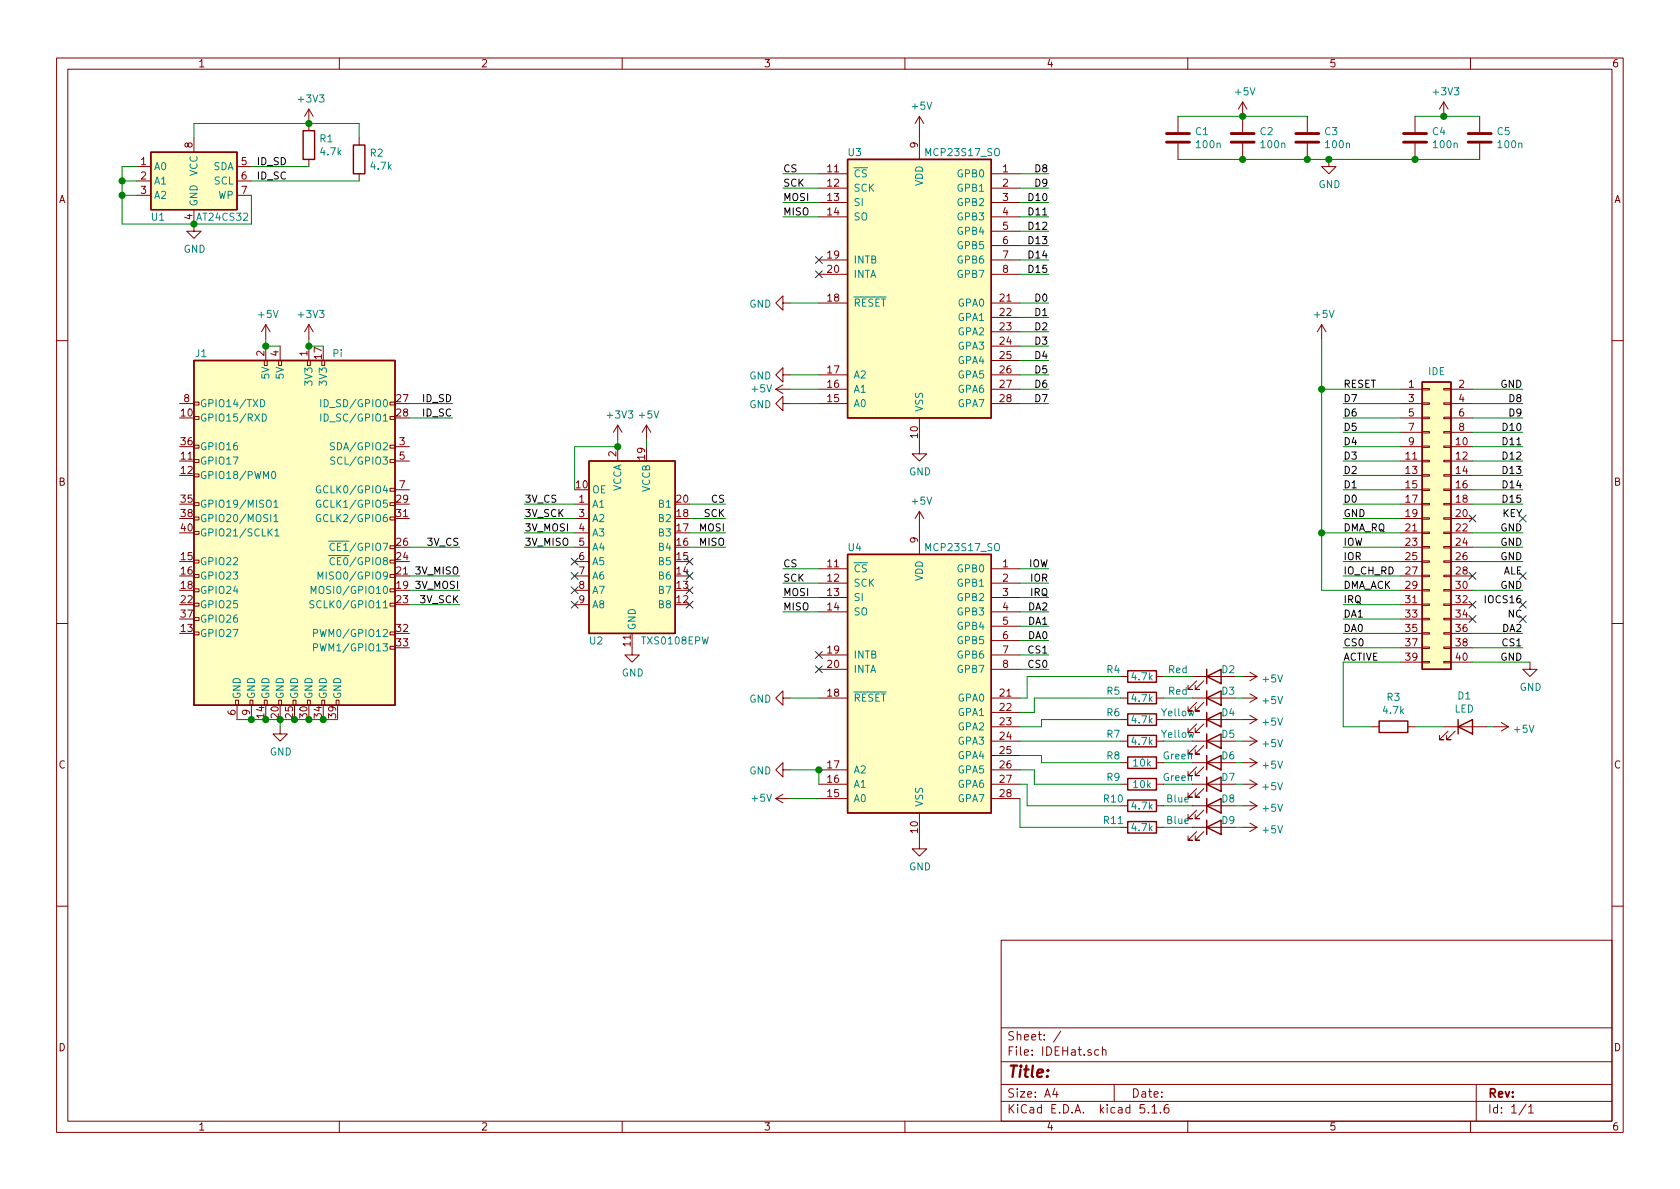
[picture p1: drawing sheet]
EESchema Schematic File Version 4
EELAYER 30 0
EELAYER END
$Descr A4 11693 8268
encoding utf-8
Sheet 1 1
Title ""
Date ""
Rev ""
Comp ""
Comment1 ""
Comment2 ""
Comment3 ""
Comment4 ""
$EndDescr
$Comp
L Interface_Expansion:MCP23S17_SO U3
U 1 1
P 6400 2000
F 0 "U3" H 5950 2950 50  0000 C CNN
F 1 "MCP23S17_SO" H 6700 2950 50  0000 C CNN
F 2 "Package_SO:SOIC-28W_7.5x17.9mm_P1.27mm" H 6600 1000 50  0001 L CNN
F 3 "http://ww1.microchip.com/downloads/en/DeviceDoc/20001952C.pdf" H 6600 900 50  0001 L CNN
F 4 "C145413" H 6400 2000 50  0001 C CNN "LCSC"
	1    6400 2000
	1    0    0    -1  
$EndComp
$Comp
L Interface_Expansion:MCP23S17_SO U4
U 1 1
P 6400 4750
F 0 "U4" H 5950 5700 50  0000 C CNN
F 1 "MCP23S17_SO" H 6700 5700 50  0000 C CNN
F 2 "Package_SO:SOIC-28W_7.5x17.9mm_P1.27mm" H 6600 3750 50  0001 L CNN
F 3 "http://ww1.microchip.com/downloads/en/DeviceDoc/20001952C.pdf" H 6600 3650 50  0001 L CNN
F 4 "C145413" H 6400 4750 50  0001 C CNN "LCSC"
	1    6400 4750
	1    0    0    -1  
$EndComp
$Comp
L Connector:Raspberry_Pi_2_3 J1
U 1 1
P 2050 3700
F 0 "J1" H 1400 4950 50  0000 C CNN
F 1 "Pi" H 2350 4950 50  0000 C CNN
F 2 "Connector_PinSocket_2.54mm:PinSocket_2x20_P2.54mm_Vertical" H 2050 3700 50  0001 C CNN
F 3 "https://www.raspberrypi.org/documentation/hardware/raspberrypi/schematics/rpi_SCH_3bplus_1p0_reduced.pdf" H 2050 3700 50  0001 C CNN
	1    2050 3700
	1    0    0    -1  
$EndComp
$Comp
L Connector_Generic:Conn_02x20_Odd_Even J2
U 1 1
P 9950 3600
F 0 "J2" H 10000 4717 50  0001 C CNN
F 1 "IDE" H 10000 4625 50  0000 C CNN
F 2 "Connector_IDC:IDC-Header_2x20_P2.54mm_Vertical" H 9950 3600 50  0001 C CNN
F 3 "~" H 9950 3600 50  0001 C CNN
	1    9950 3600
	1    0    0    -1  
$EndComp
$Comp
L Logic_LevelTranslator:TXS0108EPW U2
U 1 1
P 4400 3800
F 0 "U2" H 4150 3150 50  0000 C CNN
F 1 "TXS0108EPW" H 4700 3150 50  0000 C CNN
F 2 "Package_SO:TSSOP-20_4.4x6.5mm_P0.65mm" H 4400 3050 50  0001 C CNN
F 3 "www.ti.com/lit/ds/symlink/txs0108e.pdf" H 4400 3700 50  0001 C CNN
F 4 "C17206" H 4400 3800 50  0001 C CNN "LCSC"
	1    4400 3800
	1    0    0    -1  
$EndComp
$Comp
L power:+5V #PWR0101
U 1 1
P 1850 2350
F 0 "#PWR0101" H 1850 2200 50  0001 C CNN
F 1 "+5V" H 1865 2523 50  0000 C CNN
F 2 "" H 1850 2350 50  0001 C CNN
F 3 "" H 1850 2350 50  0001 C CNN
	1    1850 2350
	1    0    0    -1  
$EndComp
Wire Wire Line
	1850 2400 1850 2350
Wire Wire Line
	1850 2400 1950 2400
Connection ~ 1850 2400
$Comp
L power:+3V3 #PWR0102
U 1 1
P 2150 2350
F 0 "#PWR0102" H 2150 2200 50  0001 C CNN
F 1 "+3V3" H 2165 2523 50  0000 C CNN
F 2 "" H 2150 2350 50  0001 C CNN
F 3 "" H 2150 2350 50  0001 C CNN
	1    2150 2350
	1    0    0    -1  
$EndComp
Wire Wire Line
	2150 2350 2150 2400
Wire Wire Line
	2250 2400 2150 2400
Connection ~ 2150 2400
$Comp
L power:GND #PWR0103
U 1 1
P 1950 5050
F 0 "#PWR0103" H 1950 4800 50  0001 C CNN
F 1 "GND" H 1955 4877 50  0000 C CNN
F 2 "" H 1950 5050 50  0001 C CNN
F 3 "" H 1950 5050 50  0001 C CNN
	1    1950 5050
	1    0    0    -1  
$EndComp
Wire Wire Line
	1650 5000 1750 5000
Connection ~ 1750 5000
Wire Wire Line
	1750 5000 1850 5000
Connection ~ 1850 5000
Wire Wire Line
	1850 5000 1950 5000
Connection ~ 1950 5000
Wire Wire Line
	1950 5000 2050 5000
Connection ~ 2050 5000
Wire Wire Line
	2050 5000 2150 5000
Connection ~ 2150 5000
Wire Wire Line
	2150 5000 2250 5000
Connection ~ 2250 5000
Wire Wire Line
	2250 5000 2350 5000
Wire Wire Line
	1950 5000 1950 5050
$Comp
L power:+3V3 #PWR0104
U 1 1
P 4300 3050
F 0 "#PWR0104" H 4300 2900 50  0001 C CNN
F 1 "+3V3" H 4315 3223 50  0000 C CNN
F 2 "" H 4300 3050 50  0001 C CNN
F 3 "" H 4300 3050 50  0001 C CNN
	1    4300 3050
	1    0    0    -1  
$EndComp
Wire Wire Line
	4300 3050 4300 3100
Wire Wire Line
	4300 3100 4000 3100
Wire Wire Line
	4000 3100 4000 3400
Connection ~ 4300 3100
$Comp
L power:+5V #PWR0105
U 1 1
P 4500 3050
F 0 "#PWR0105" H 4500 2900 50  0001 C CNN
F 1 "+5V" H 4515 3223 50  0000 C CNN
F 2 "" H 4500 3050 50  0001 C CNN
F 3 "" H 4500 3050 50  0001 C CNN
	1    4500 3050
	1    0    0    -1  
$EndComp
Wire Wire Line
	4500 3050 4500 3100
$Comp
L Memory_EEPROM:AT24CS32-SSHM U1
U 1 1
P 1350 1250
F 0 "U1" H 1100 1000 50  0000 C CNN
F 1 "AT24CS32" H 1550 1000 50  0000 C CNN
F 2 "Package_SO:SOIC-8_3.9x4.9mm_P1.27mm" H 1350 1250 50  0001 C CNN
F 3 "http://ww1.microchip.com/downloads/en/DeviceDoc/Atmel-8869-SEEPROM-AT24CS32-Datasheet.pdf" H 1350 1250 50  0001 C CNN
F 4 "C60583" H 1350 1250 50  0001 C CNN "LCSC"
	1    1350 1250
	1    0    0    -1  
$EndComp
$Comp
L Device:R R1
U 1 1
P 2150 1000
F 0 "R1" H 2220 1046 50  0000 L CNN
F 1 "4.7k" H 2220 955 50  0000 L CNN
F 2 "Resistor_SMD:R_0402_1005Metric" V 2080 1000 50  0001 C CNN
F 3 "~" H 2150 1000 50  0001 C CNN
F 4 "C25900" H 2150 1000 50  0001 C CNN "LCSC"
	1    2150 1000
	1    0    0    -1  
$EndComp
$Comp
L Device:R R2
U 1 1
P 2500 1100
F 0 "R2" H 2570 1146 50  0000 L CNN
F 1 "4.7k" H 2570 1055 50  0000 L CNN
F 2 "Resistor_SMD:R_0402_1005Metric" V 2430 1100 50  0001 C CNN
F 3 "~" H 2500 1100 50  0001 C CNN
F 4 "C25900" H 2500 1100 50  0001 C CNN "LCSC"
	1    2500 1100
	1    0    0    -1  
$EndComp
Wire Wire Line
	2150 850  2500 850 
Wire Wire Line
	2500 850  2500 950 
Connection ~ 2150 850 
$Comp
L power:+3V3 #PWR0106
U 1 1
P 2150 850
F 0 "#PWR0106" H 2150 700 50  0001 C CNN
F 1 "+3V3" H 2165 1023 50  0000 C CNN
F 2 "" H 2150 850 50  0001 C CNN
F 3 "" H 2150 850 50  0001 C CNN
	1    2150 850 
	1    0    0    -1  
$EndComp
$Comp
L power:GND #PWR0107
U 1 1
P 1350 1550
F 0 "#PWR0107" H 1350 1300 50  0001 C CNN
F 1 "GND" H 1355 1377 50  0000 C CNN
F 2 "" H 1350 1550 50  0001 C CNN
F 3 "" H 1350 1550 50  0001 C CNN
	1    1350 1550
	1    0    0    -1  
$EndComp
Text Label 3150 2800 2    50   ~ 0
ID_SD
Text Label 3150 2900 2    50   ~ 0
ID_SC
Wire Wire Line
	2850 2800 3150 2800
Wire Wire Line
	3150 2900 2850 2900
Wire Wire Line
	1750 1150 2150 1150
Wire Wire Line
	1750 1250 2500 1250
Text Label 2000 1150 2    50   ~ 0
ID_SD
Text Label 2000 1250 2    50   ~ 0
ID_SC
Wire Wire Line
	1350 950  1350 850 
Wire Wire Line
	1350 850  2150 850 
Wire Wire Line
	950  1150 850  1150
Wire Wire Line
	850  1150 850  1250
Wire Wire Line
	850  1250 950  1250
Wire Wire Line
	850  1250 850  1350
Wire Wire Line
	850  1350 950  1350
Connection ~ 850  1250
Wire Wire Line
	850  1350 850  1550
Wire Wire Line
	850  1550 1350 1550
Connection ~ 850  1350
Connection ~ 1350 1550
Wire Wire Line
	1750 1350 1750 1550
Wire Wire Line
	1750 1550 1350 1550
Text Label 9350 2700 0    50   ~ 0
RESET
Text Label 9350 2800 0    50   ~ 0
D7
Text Label 9350 2900 0    50   ~ 0
D6
Text Label 9350 3000 0    50   ~ 0
D5
Text Label 9350 3100 0    50   ~ 0
D4
Text Label 9350 3200 0    50   ~ 0
D3
Text Label 9350 3300 0    50   ~ 0
D2
Text Label 9350 3400 0    50   ~ 0
D1
Text Label 9350 3500 0    50   ~ 0
D0
Text Label 9350 3600 0    50   ~ 0
GND
Text Label 9350 3700 0    50   ~ 0
DMA_RQ
Text Label 9350 3800 0    50   ~ 0
IOW
Text Label 9350 3900 0    50   ~ 0
IOR
Text Label 9350 4000 0    50   ~ 0
IO_CH_RD
Text Label 9350 4100 0    50   ~ 0
DMA_ACK
Text Label 9350 4200 0    50   ~ 0
IRQ
Text Label 9350 4300 0    50   ~ 0
DA1
Text Label 9350 4400 0    50   ~ 0
DA0
Text Label 9350 4500 0    50   ~ 0
CS0
Text Label 9350 4600 0    50   ~ 0
ACTIVE
Text Label 10600 4600 2    50   ~ 0
GND
Text Label 10600 4500 2    50   ~ 0
CS1
Text Label 10600 4400 2    50   ~ 0
DA2
Text Label 10600 4300 2    50   ~ 0
NC
Text Label 10600 4200 2    50   ~ 0
IOCS16
Text Label 10600 4100 2    50   ~ 0
GND
Text Label 10600 4000 2    50   ~ 0
ALE
Text Label 10600 3900 2    50   ~ 0
GND
Text Label 10600 3800 2    50   ~ 0
GND
Text Label 10600 3700 2    50   ~ 0
GND
Text Label 10600 3600 2    50   ~ 0
KEY
Text Label 10600 3500 2    50   ~ 0
D15
Text Label 10600 3400 2    50   ~ 0
D14
Text Label 10600 3300 2    50   ~ 0
D13
Text Label 10600 3200 2    50   ~ 0
D12
Text Label 10600 3100 2    50   ~ 0
D11
Text Label 10600 3000 2    50   ~ 0
D10
Text Label 10600 2900 2    50   ~ 0
D9
Text Label 10600 2800 2    50   ~ 0
D8
Text Label 10600 2700 2    50   ~ 0
GND
Wire Wire Line
	9350 2800 9750 2800
Wire Wire Line
	9750 2900 9350 2900
Wire Wire Line
	9350 3000 9750 3000
Wire Wire Line
	9750 3100 9350 3100
Wire Wire Line
	9350 3200 9750 3200
Wire Wire Line
	9750 3300 9350 3300
Wire Wire Line
	9350 3400 9750 3400
Wire Wire Line
	9750 3500 9350 3500
Wire Wire Line
	9350 3600 9750 3600
Wire Wire Line
	9750 3800 9350 3800
Wire Wire Line
	9350 3900 9750 3900
Wire Wire Line
	9750 4000 9350 4000
Wire Wire Line
	9750 4200 9350 4200
Wire Wire Line
	9350 4300 9750 4300
Wire Wire Line
	9750 4400 9350 4400
Wire Wire Line
	9350 4500 9750 4500
Wire Wire Line
	10600 4500 10250 4500
Wire Wire Line
	10250 4400 10600 4400
Wire Wire Line
	10600 4100 10250 4100
Wire Wire Line
	10600 3900 10250 3900
Wire Wire Line
	10250 3800 10600 3800
Wire Wire Line
	10600 3700 10250 3700
Wire Wire Line
	10250 3500 10600 3500
Wire Wire Line
	10600 3400 10250 3400
Wire Wire Line
	10250 3300 10600 3300
Wire Wire Line
	10600 3200 10250 3200
Wire Wire Line
	10250 3100 10600 3100
Wire Wire Line
	10600 3000 10250 3000
Wire Wire Line
	10250 2900 10600 2900
Wire Wire Line
	10600 2800 10250 2800
Wire Wire Line
	10250 2700 10600 2700
Text Label 7300 2100 2    50   ~ 0
D0
Text Label 7300 2200 2    50   ~ 0
D1
Text Label 7300 2300 2    50   ~ 0
D2
Text Label 7300 2400 2    50   ~ 0
D3
Text Label 7300 2500 2    50   ~ 0
D4
Text Label 7300 2600 2    50   ~ 0
D5
Text Label 7300 2700 2    50   ~ 0
D6
Text Label 7300 2800 2    50   ~ 0
D7
Text Label 7300 1200 2    50   ~ 0
D8
Text Label 7300 1300 2    50   ~ 0
D9
Text Label 7300 1400 2    50   ~ 0
D10
Text Label 7300 1500 2    50   ~ 0
D11
Text Label 7300 1600 2    50   ~ 0
D12
Text Label 7300 1700 2    50   ~ 0
D13
Text Label 7300 1800 2    50   ~ 0
D14
Text Label 7300 1900 2    50   ~ 0
D15
Wire Wire Line
	7300 1200 7100 1200
Wire Wire Line
	7100 1300 7300 1300
Wire Wire Line
	7300 1400 7100 1400
Wire Wire Line
	7100 1500 7300 1500
Wire Wire Line
	7300 1600 7100 1600
Wire Wire Line
	7100 1700 7300 1700
Wire Wire Line
	7300 1800 7100 1800
Wire Wire Line
	7100 1900 7300 1900
Wire Wire Line
	7300 2100 7100 2100
Wire Wire Line
	7100 2200 7300 2200
Wire Wire Line
	7300 2300 7100 2300
Wire Wire Line
	7100 2400 7300 2400
Wire Wire Line
	7300 2500 7100 2500
Wire Wire Line
	7100 2600 7300 2600
Wire Wire Line
	7100 2700 7300 2700
Wire Wire Line
	7100 2800 7300 2800
$Comp
L power:+5V #PWR0108
U 1 1
P 6400 900
F 0 "#PWR0108" H 6400 750 50  0001 C CNN
F 1 "+5V" H 6415 1073 50  0000 C CNN
F 2 "" H 6400 900 50  0001 C CNN
F 3 "" H 6400 900 50  0001 C CNN
	1    6400 900 
	1    0    0    -1  
$EndComp
$Comp
L power:+5V #PWR0109
U 1 1
P 6400 3650
F 0 "#PWR0109" H 6400 3500 50  0001 C CNN
F 1 "+5V" H 6415 3823 50  0000 C CNN
F 2 "" H 6400 3650 50  0001 C CNN
F 3 "" H 6400 3650 50  0001 C CNN
	1    6400 3650
	1    0    0    -1  
$EndComp
$Comp
L power:GND #PWR0110
U 1 1
P 6400 3100
F 0 "#PWR0110" H 6400 2850 50  0001 C CNN
F 1 "GND" H 6405 2927 50  0000 C CNN
F 2 "" H 6400 3100 50  0001 C CNN
F 3 "" H 6400 3100 50  0001 C CNN
	1    6400 3100
	1    0    0    -1  
$EndComp
$Comp
L power:GND #PWR0111
U 1 1
P 6400 5850
F 0 "#PWR0111" H 6400 5600 50  0001 C CNN
F 1 "GND" H 6405 5677 50  0000 C CNN
F 2 "" H 6400 5850 50  0001 C CNN
F 3 "" H 6400 5850 50  0001 C CNN
	1    6400 5850
	1    0    0    -1  
$EndComp
NoConn ~ 10250 3600
NoConn ~ 10600 3600
NoConn ~ 10600 4300
NoConn ~ 10250 4300
$Comp
L power:+5V #PWR0112
U 1 1
P 9200 2350
F 0 "#PWR0112" H 9200 2200 50  0001 C CNN
F 1 "+5V" H 9215 2523 50  0000 C CNN
F 2 "" H 9200 2350 50  0001 C CNN
F 3 "" H 9200 2350 50  0001 C CNN
	1    9200 2350
	1    0    0    -1  
$EndComp
Wire Wire Line
	9200 2350 9200 2700
Wire Wire Line
	9200 2700 9750 2700
Wire Wire Line
	9200 2700 9200 3700
Wire Wire Line
	9200 3700 9750 3700
Connection ~ 9200 2700
Wire Wire Line
	9200 3700 9200 4100
Wire Wire Line
	9200 4100 9750 4100
Connection ~ 9200 3700
NoConn ~ 10250 4200
NoConn ~ 10600 4200
NoConn ~ 10250 4000
NoConn ~ 10600 4000
$Comp
L Device:LED D1
U 1 1
P 10200 5050
F 0 "D1" H 10193 5267 50  0000 C CNN
F 1 "LED" H 10193 5176 50  0000 C CNN
F 2 "LED_SMD:LED_0603_1608Metric" H 10200 5050 50  0001 C CNN
F 3 "~" H 10200 5050 50  0001 C CNN
F 4 "C72043" H 10200 5050 50  0001 C CNN "LCSC"
	1    10200 5050
	1    0    0    -1  
$EndComp
Wire Wire Line
	10400 5050 10350 5050
Wire Wire Line
	9350 4600 9750 4600
Wire Wire Line
	9350 4600 9350 5050
$Comp
L Device:R R3
U 1 1
P 9700 5050
F 0 "R3" V 9493 5050 50  0000 C CNN
F 1 "4.7k" V 9584 5050 50  0000 C CNN
F 2 "Resistor_SMD:R_0402_1005Metric" V 9630 5050 50  0001 C CNN
F 3 "~" H 9700 5050 50  0001 C CNN
F 4 "C25900" H 9700 5050 50  0001 C CNN "LCSC"
	1    9700 5050
	0    1    1    0   
$EndComp
$Comp
L power:+5V #PWR0113
U 1 1
P 10400 5050
F 0 "#PWR0113" H 10400 4900 50  0001 C CNN
F 1 "+5V" V 10415 5178 50  0000 L CNN
F 2 "" H 10400 5050 50  0001 C CNN
F 3 "" H 10400 5050 50  0001 C CNN
	1    10400 5050
	0    1    1    0   
$EndComp
Wire Wire Line
	9350 5050 9550 5050
Wire Wire Line
	9850 5050 10050 5050
$Comp
L power:GND #PWR0114
U 1 1
P 10650 4600
F 0 "#PWR0114" H 10650 4350 50  0001 C CNN
F 1 "GND" H 10655 4427 50  0000 C CNN
F 2 "" H 10650 4600 50  0001 C CNN
F 3 "" H 10650 4600 50  0001 C CNN
	1    10650 4600
	1    0    0    -1  
$EndComp
Wire Wire Line
	10250 4600 10650 4600
Wire Wire Line
	5500 2700 5700 2700
Wire Wire Line
	5500 5550 5700 5550
$Comp
L power:GND #PWR0117
U 1 1
P 5500 5350
F 0 "#PWR0117" H 5500 5100 50  0001 C CNN
F 1 "GND" V 5505 5222 50  0000 R CNN
F 2 "" H 5500 5350 50  0001 C CNN
F 3 "" H 5500 5350 50  0001 C CNN
	1    5500 5350
	0    1    1    0   
$EndComp
Wire Wire Line
	5500 5350 5700 5350
Wire Wire Line
	5700 5450 5700 5350
Connection ~ 5700 5350
$Comp
L power:GND #PWR0118
U 1 1
P 5500 2800
F 0 "#PWR0118" H 5500 2550 50  0001 C CNN
F 1 "GND" V 5505 2672 50  0000 R CNN
F 2 "" H 5500 2800 50  0001 C CNN
F 3 "" H 5500 2800 50  0001 C CNN
	1    5500 2800
	0    1    1    0   
$EndComp
Wire Wire Line
	5500 2800 5700 2800
$Comp
L power:GND #PWR0119
U 1 1
P 5500 2600
F 0 "#PWR0119" H 5500 2350 50  0001 C CNN
F 1 "GND" V 5505 2472 50  0000 R CNN
F 2 "" H 5500 2600 50  0001 C CNN
F 3 "" H 5500 2600 50  0001 C CNN
	1    5500 2600
	0    1    1    0   
$EndComp
Wire Wire Line
	5500 2600 5700 2600
Text Label 5450 1200 0    50   ~ 0
CS
Text Label 5450 1300 0    50   ~ 0
SCK
Text Label 5450 1400 0    50   ~ 0
MOSI
Text Label 5450 1500 0    50   ~ 0
MISO
Text Label 5450 3950 0    50   ~ 0
CS
Text Label 5450 4050 0    50   ~ 0
SCK
Text Label 5450 4150 0    50   ~ 0
MOSI
Text Label 5450 4250 0    50   ~ 0
MISO
Wire Wire Line
	5450 1200 5700 1200
Wire Wire Line
	5700 1300 5450 1300
Wire Wire Line
	5450 1400 5700 1400
Wire Wire Line
	5700 1500 5450 1500
Wire Wire Line
	5450 3950 5700 3950
Wire Wire Line
	5700 4050 5450 4050
Wire Wire Line
	5450 4150 5700 4150
Wire Wire Line
	5700 4250 5450 4250
Text Label 5050 3500 2    50   ~ 0
CS
Text Label 5050 3600 2    50   ~ 0
SCK
Text Label 5050 3700 2    50   ~ 0
MOSI
Text Label 5050 3800 2    50   ~ 0
MISO
Wire Wire Line
	5050 3500 4800 3500
Wire Wire Line
	4800 3600 5050 3600
Wire Wire Line
	5050 3700 4800 3700
Wire Wire Line
	4800 3800 5050 3800
$Comp
L power:GND #PWR0120
U 1 1
P 5500 4850
F 0 "#PWR0120" H 5500 4600 50  0001 C CNN
F 1 "GND" V 5505 4722 50  0000 R CNN
F 2 "" H 5500 4850 50  0001 C CNN
F 3 "" H 5500 4850 50  0001 C CNN
	1    5500 4850
	0    1    1    0   
$EndComp
Wire Wire Line
	5500 4850 5700 4850
$Comp
L power:GND #PWR0121
U 1 1
P 5500 2100
F 0 "#PWR0121" H 5500 1850 50  0001 C CNN
F 1 "GND" V 5505 1972 50  0000 R CNN
F 2 "" H 5500 2100 50  0001 C CNN
F 3 "" H 5500 2100 50  0001 C CNN
	1    5500 2100
	0    1    1    0   
$EndComp
Wire Wire Line
	5500 2100 5700 2100
NoConn ~ 5700 1800
NoConn ~ 5700 1900
NoConn ~ 5700 4550
NoConn ~ 5700 4650
Text Label 3650 3800 0    50   ~ 0
3V_MISO
Text Label 3650 3700 0    50   ~ 0
3V_MOSI
Text Label 3650 3600 0    50   ~ 0
3V_SCK
Wire Wire Line
	3650 3800 4000 3800
Wire Wire Line
	4000 3700 3650 3700
Wire Wire Line
	3650 3600 4000 3600
Text Label 3200 4000 2    50   ~ 0
3V_MISO
Text Label 3200 4100 2    50   ~ 0
3V_MOSI
Text Label 3200 4200 2    50   ~ 0
3V_SCK
Wire Wire Line
	3200 4000 2850 4000
Wire Wire Line
	2850 4100 3200 4100
Wire Wire Line
	3200 4200 2850 4200
Text Label 3200 3800 2    50   ~ 0
3V_CS
Wire Wire Line
	2850 3800 3200 3800
Text Label 3650 3500 0    50   ~ 0
3V_CS
Wire Wire Line
	4000 3500 3650 3500
$Comp
L power:GND #PWR0122
U 1 1
P 4400 4500
F 0 "#PWR0122" H 4400 4250 50  0001 C CNN
F 1 "GND" H 4405 4327 50  0000 C CNN
F 2 "" H 4400 4500 50  0001 C CNN
F 3 "" H 4400 4500 50  0001 C CNN
	1    4400 4500
	1    0    0    -1  
$EndComp
NoConn ~ 4800 3900
NoConn ~ 4800 4000
NoConn ~ 4800 4100
NoConn ~ 4800 4200
NoConn ~ 4000 3900
NoConn ~ 4000 4000
NoConn ~ 4000 4100
NoConn ~ 4000 4200
Text Label 7300 3950 2    50   ~ 0
IOW
Text Label 7300 4050 2    50   ~ 0
IOR
Text Label 7300 4150 2    50   ~ 0
IRQ
Text Label 7300 4250 2    50   ~ 0
DA2
Text Label 7300 4350 2    50   ~ 0
DA1
Text Label 7300 4450 2    50   ~ 0
DA0
Text Label 7300 4550 2    50   ~ 0
CS1
Text Label 7300 4650 2    50   ~ 0
CS0
Wire Wire Line
	7100 3950 7300 3950
Wire Wire Line
	7300 4050 7100 4050
Wire Wire Line
	7100 4150 7300 4150
Wire Wire Line
	7300 4250 7100 4250
Wire Wire Line
	7100 4350 7300 4350
Wire Wire Line
	7300 4450 7100 4450
Wire Wire Line
	7100 4550 7300 4550
Wire Wire Line
	7300 4650 7100 4650
Wire Wire Line
	8100 4700 8300 4700
$Comp
L power:+5V #PWR0123
U 1 1
P 8650 4700
F 0 "#PWR0123" H 8650 4550 50  0001 C CNN
F 1 "+5V" V 8665 4828 50  0000 L CNN
F 2 "" H 8650 4700 50  0001 C CNN
F 3 "" H 8650 4700 50  0001 C CNN
	1    8650 4700
	0    1    1    0   
$EndComp
$Comp
L Device:R R4
U 1 1
P 7950 4700
F 0 "R4" V 7900 4500 50  0000 C CNN
F 1 "4.7k" V 7950 4700 50  0000 C CNN
F 2 "Resistor_SMD:R_0402_1005Metric" V 7880 4700 50  0001 C CNN
F 3 "~" H 7950 4700 50  0001 C CNN
F 4 "C25900" H 7950 4700 50  0001 C CNN "LCSC"
	1    7950 4700
	0    1    1    0   
$EndComp
Wire Wire Line
	8650 4700 8600 4700
Wire Wire Line
	7100 4850 7150 4850
Wire Wire Line
	7150 4850 7150 4700
Wire Wire Line
	7200 4850 7200 4950
Wire Wire Line
	7200 4950 7100 4950
Wire Wire Line
	7100 5050 7250 5050
Wire Wire Line
	7250 5050 7250 5000
Wire Wire Line
	7150 4700 7800 4700
Wire Wire Line
	7100 5250 7250 5250
Wire Wire Line
	7250 5250 7250 5300
Wire Wire Line
	7200 5450 7200 5350
Wire Wire Line
	7200 5350 7100 5350
Wire Wire Line
	7100 5450 7150 5450
Wire Wire Line
	7150 5450 7150 5600
Wire Wire Line
	7100 5750 7100 5550
$Comp
L Device:LED D2
U 1 1
P 8450 4700
F 0 "D2" H 8550 4750 50  0000 C CNN
F 1 "Red" H 8200 4750 50  0000 C CNN
F 2 "LED_SMD:LED_0603_1608Metric" H 8450 4700 50  0001 C CNN
F 3 "~" H 8450 4700 50  0001 C CNN
F 4 "C2286" H 8450 4700 50  0001 C CNN "LCSC"
	1    8450 4700
	1    0    0    -1  
$EndComp
Wire Wire Line
	8100 4850 8300 4850
$Comp
L power:+5V #PWR0124
U 1 1
P 8650 4850
F 0 "#PWR0124" H 8650 4700 50  0001 C CNN
F 1 "+5V" V 8665 4978 50  0000 L CNN
F 2 "" H 8650 4850 50  0001 C CNN
F 3 "" H 8650 4850 50  0001 C CNN
	1    8650 4850
	0    1    1    0   
$EndComp
$Comp
L Device:R R5
U 1 1
P 7950 4850
F 0 "R5" V 7900 4650 50  0000 C CNN
F 1 "4.7k" V 7950 4850 50  0000 C CNN
F 2 "Resistor_SMD:R_0402_1005Metric" V 7880 4850 50  0001 C CNN
F 3 "~" H 7950 4850 50  0001 C CNN
F 4 "C25900" H 7950 4850 50  0001 C CNN "LCSC"
	1    7950 4850
	0    1    1    0   
$EndComp
Wire Wire Line
	8650 4850 8600 4850
$Comp
L Device:LED D3
U 1 1
P 8450 4850
F 0 "D3" H 8550 4900 50  0000 C CNN
F 1 "Red" H 8200 4900 50  0000 C CNN
F 2 "LED_SMD:LED_0603_1608Metric" H 8450 4850 50  0001 C CNN
F 3 "~" H 8450 4850 50  0001 C CNN
F 4 "C2286" H 8450 4850 50  0001 C CNN "LCSC"
	1    8450 4850
	1    0    0    -1  
$EndComp
$Comp
L Device:LED D4
U 1 1
P 8450 5000
F 0 "D4" H 8550 5050 50  0000 C CNN
F 1 "Yellow" H 8200 5050 50  0000 C CNN
F 2 "LED_SMD:LED_0603_1608Metric" H 8450 5000 50  0001 C CNN
F 3 "~" H 8450 5000 50  0001 C CNN
F 4 "C72038" H 8450 5000 50  0001 C CNN "LCSC"
	1    8450 5000
	1    0    0    -1  
$EndComp
Wire Wire Line
	8650 5000 8600 5000
$Comp
L Device:R R6
U 1 1
P 7950 5000
F 0 "R6" V 7900 4800 50  0000 C CNN
F 1 "4.7k" V 7950 5000 50  0000 C CNN
F 2 "Resistor_SMD:R_0402_1005Metric" V 7880 5000 50  0001 C CNN
F 3 "~" H 7950 5000 50  0001 C CNN
F 4 "C25900" H 7950 5000 50  0001 C CNN "LCSC"
	1    7950 5000
	0    1    1    0   
$EndComp
$Comp
L power:+5V #PWR0125
U 1 1
P 8650 5000
F 0 "#PWR0125" H 8650 4850 50  0001 C CNN
F 1 "+5V" V 8665 5128 50  0000 L CNN
F 2 "" H 8650 5000 50  0001 C CNN
F 3 "" H 8650 5000 50  0001 C CNN
	1    8650 5000
	0    1    1    0   
$EndComp
Wire Wire Line
	8100 5000 8300 5000
$Comp
L Device:LED D5
U 1 1
P 8450 5150
F 0 "D5" H 8550 5200 50  0000 C CNN
F 1 "Yellow" H 8200 5200 50  0000 C CNN
F 2 "LED_SMD:LED_0603_1608Metric" H 8450 5150 50  0001 C CNN
F 3 "~" H 8450 5150 50  0001 C CNN
F 4 "C72038" H 8450 5150 50  0001 C CNN "LCSC"
	1    8450 5150
	1    0    0    -1  
$EndComp
Wire Wire Line
	8650 5150 8600 5150
$Comp
L Device:R R7
U 1 1
P 7950 5150
F 0 "R7" V 7900 4950 50  0000 C CNN
F 1 "4.7k" V 7950 5150 50  0000 C CNN
F 2 "Resistor_SMD:R_0402_1005Metric" V 7880 5150 50  0001 C CNN
F 3 "~" H 7950 5150 50  0001 C CNN
F 4 "C25900" H 7950 5150 50  0001 C CNN "LCSC"
	1    7950 5150
	0    1    1    0   
$EndComp
$Comp
L power:+5V #PWR0126
U 1 1
P 8650 5150
F 0 "#PWR0126" H 8650 5000 50  0001 C CNN
F 1 "+5V" V 8665 5278 50  0000 L CNN
F 2 "" H 8650 5150 50  0001 C CNN
F 3 "" H 8650 5150 50  0001 C CNN
	1    8650 5150
	0    1    1    0   
$EndComp
Wire Wire Line
	8100 5150 8300 5150
Wire Wire Line
	8100 5300 8300 5300
$Comp
L power:+5V #PWR0127
U 1 1
P 8650 5300
F 0 "#PWR0127" H 8650 5150 50  0001 C CNN
F 1 "+5V" V 8665 5428 50  0000 L CNN
F 2 "" H 8650 5300 50  0001 C CNN
F 3 "" H 8650 5300 50  0001 C CNN
	1    8650 5300
	0    1    1    0   
$EndComp
$Comp
L Device:R R8
U 1 1
P 7950 5300
F 0 "R8" V 7900 5100 50  0000 C CNN
F 1 "10k" V 7950 5300 50  0000 C CNN
F 2 "Resistor_SMD:R_0402_1005Metric" V 7880 5300 50  0001 C CNN
F 3 "~" H 7950 5300 50  0001 C CNN
F 4 "C25744" H 7950 5300 50  0001 C CNN "LCSC"
	1    7950 5300
	0    1    1    0   
$EndComp
Wire Wire Line
	8650 5300 8600 5300
Wire Wire Line
	7250 5300 7800 5300
$Comp
L Device:LED D6
U 1 1
P 8450 5300
F 0 "D6" H 8550 5350 50  0000 C CNN
F 1 "Green" H 8200 5350 50  0000 C CNN
F 2 "LED_SMD:LED_0603_1608Metric" H 8450 5300 50  0001 C CNN
F 3 "~" H 8450 5300 50  0001 C CNN
F 4 "C72043" H 8450 5300 50  0001 C CNN "LCSC"
	1    8450 5300
	1    0    0    -1  
$EndComp
Wire Wire Line
	8100 5450 8300 5450
$Comp
L power:+5V #PWR0128
U 1 1
P 8650 5450
F 0 "#PWR0128" H 8650 5300 50  0001 C CNN
F 1 "+5V" V 8665 5578 50  0000 L CNN
F 2 "" H 8650 5450 50  0001 C CNN
F 3 "" H 8650 5450 50  0001 C CNN
	1    8650 5450
	0    1    1    0   
$EndComp
$Comp
L Device:R R9
U 1 1
P 7950 5450
F 0 "R9" V 7900 5250 50  0000 C CNN
F 1 "10k" V 7950 5450 50  0000 C CNN
F 2 "Resistor_SMD:R_0402_1005Metric" V 7880 5450 50  0001 C CNN
F 3 "~" H 7950 5450 50  0001 C CNN
F 4 "C25744" H 7950 5450 50  0001 C CNN "LCSC"
	1    7950 5450
	0    1    1    0   
$EndComp
Wire Wire Line
	8650 5450 8600 5450
$Comp
L Device:LED D7
U 1 1
P 8450 5450
F 0 "D7" H 8550 5500 50  0000 C CNN
F 1 "Green" H 8200 5500 50  0000 C CNN
F 2 "LED_SMD:LED_0603_1608Metric" H 8450 5450 50  0001 C CNN
F 3 "~" H 8450 5450 50  0001 C CNN
F 4 "C72043" H 8450 5450 50  0001 C CNN "LCSC"
	1    8450 5450
	1    0    0    -1  
$EndComp
Wire Wire Line
	8100 5600 8300 5600
$Comp
L power:+5V #PWR0129
U 1 1
P 8650 5600
F 0 "#PWR0129" H 8650 5450 50  0001 C CNN
F 1 "+5V" V 8665 5728 50  0000 L CNN
F 2 "" H 8650 5600 50  0001 C CNN
F 3 "" H 8650 5600 50  0001 C CNN
	1    8650 5600
	0    1    1    0   
$EndComp
$Comp
L Device:R R10
U 1 1
P 7950 5600
F 0 "R10" V 7900 5400 50  0000 C CNN
F 1 "4.7k" V 7950 5600 50  0000 C CNN
F 2 "Resistor_SMD:R_0402_1005Metric" V 7880 5600 50  0001 C CNN
F 3 "~" H 7950 5600 50  0001 C CNN
F 4 "C25900" H 7950 5600 50  0001 C CNN "LCSC"
	1    7950 5600
	0    1    1    0   
$EndComp
Wire Wire Line
	8650 5600 8600 5600
$Comp
L Device:LED D8
U 1 1
P 8450 5600
F 0 "D8" H 8550 5650 50  0000 C CNN
F 1 "Blue" H 8200 5650 50  0000 C CNN
F 2 "LED_SMD:LED_0603_1608Metric" H 8450 5600 50  0001 C CNN
F 3 "~" H 8450 5600 50  0001 C CNN
F 4 "C72041" H 8450 5600 50  0001 C CNN "LCSC"
	1    8450 5600
	1    0    0    -1  
$EndComp
Wire Wire Line
	8100 5750 8300 5750
$Comp
L power:+5V #PWR0130
U 1 1
P 8650 5750
F 0 "#PWR0130" H 8650 5600 50  0001 C CNN
F 1 "+5V" V 8665 5878 50  0000 L CNN
F 2 "" H 8650 5750 50  0001 C CNN
F 3 "" H 8650 5750 50  0001 C CNN
	1    8650 5750
	0    1    1    0   
$EndComp
$Comp
L Device:R R11
U 1 1
P 7950 5750
F 0 "R11" V 7900 5550 50  0000 C CNN
F 1 "4.7k" V 7950 5750 50  0000 C CNN
F 2 "Resistor_SMD:R_0402_1005Metric" V 7880 5750 50  0001 C CNN
F 3 "~" H 7950 5750 50  0001 C CNN
F 4 "C25900" H 7950 5750 50  0001 C CNN "LCSC"
	1    7950 5750
	0    1    1    0   
$EndComp
Wire Wire Line
	8650 5750 8600 5750
$Comp
L Device:LED D9
U 1 1
P 8450 5750
F 0 "D9" H 8550 5800 50  0000 C CNN
F 1 "Blue" H 8200 5800 50  0000 C CNN
F 2 "LED_SMD:LED_0603_1608Metric" H 8450 5750 50  0001 C CNN
F 3 "~" H 8450 5750 50  0001 C CNN
F 4 "C72041" H 8450 5750 50  0001 C CNN "LCSC"
	1    8450 5750
	1    0    0    -1  
$EndComp
Wire Wire Line
	7200 5450 7800 5450
Wire Wire Line
	7150 5600 7800 5600
Wire Wire Line
	7100 5750 7800 5750
Wire Wire Line
	7100 5150 7800 5150
Wire Wire Line
	7250 5000 7800 5000
Wire Wire Line
	7800 4850 7200 4850
$Comp
L Device:C C1
U 1 1
P 8200 950
F 0 "C1" H 8315 996 50  0000 L CNN
F 1 "100n" H 8315 905 50  0000 L CNN
F 2 "Capacitor_SMD:C_0402_1005Metric" H 8238 800 50  0001 C CNN
F 3 "~" H 8200 950 50  0001 C CNN
F 4 "C1525" H 8200 950 50  0001 C CNN "LCSC"
	1    8200 950 
	1    0    0    -1  
$EndComp
$Comp
L Device:C C2
U 1 1
P 8650 950
F 0 "C2" H 8765 996 50  0000 L CNN
F 1 "100n" H 8765 905 50  0000 L CNN
F 2 "Capacitor_SMD:C_0402_1005Metric" H 8688 800 50  0001 C CNN
F 3 "~" H 8650 950 50  0001 C CNN
F 4 "C1525" H 8650 950 50  0001 C CNN "LCSC"
	1    8650 950 
	1    0    0    -1  
$EndComp
$Comp
L Device:C C3
U 1 1
P 9100 950
F 0 "C3" H 9215 996 50  0000 L CNN
F 1 "100n" H 9215 905 50  0000 L CNN
F 2 "Capacitor_SMD:C_0402_1005Metric" H 9138 800 50  0001 C CNN
F 3 "~" H 9100 950 50  0001 C CNN
F 4 "C1525" H 9100 950 50  0001 C CNN "LCSC"
	1    9100 950 
	1    0    0    -1  
$EndComp
$Comp
L Device:C C4
U 1 1
P 9850 950
F 0 "C4" H 9965 996 50  0000 L CNN
F 1 "100n" H 9965 905 50  0000 L CNN
F 2 "Capacitor_SMD:C_0402_1005Metric" H 9888 800 50  0001 C CNN
F 3 "~" H 9850 950 50  0001 C CNN
F 4 "C1525" H 9850 950 50  0001 C CNN "LCSC"
	1    9850 950 
	1    0    0    -1  
$EndComp
$Comp
L Device:C C5
U 1 1
P 10300 950
F 0 "C5" H 10415 996 50  0000 L CNN
F 1 "100n" H 10415 905 50  0000 L CNN
F 2 "Capacitor_SMD:C_0402_1005Metric" H 10338 800 50  0001 C CNN
F 3 "~" H 10300 950 50  0001 C CNN
F 4 "C1525" H 10300 950 50  0001 C CNN "LCSC"
	1    10300 950 
	1    0    0    -1  
$EndComp
Wire Wire Line
	8200 1100 8650 1100
Connection ~ 8650 1100
Wire Wire Line
	8650 1100 9100 1100
Connection ~ 9100 1100
Wire Wire Line
	9100 1100 9250 1100
Connection ~ 9850 1100
Wire Wire Line
	9850 1100 10300 1100
$Comp
L power:GND #PWR0131
U 1 1
P 9250 1100
F 0 "#PWR0131" H 9250 850 50  0001 C CNN
F 1 "GND" H 9255 927 50  0000 C CNN
F 2 "" H 9250 1100 50  0001 C CNN
F 3 "" H 9250 1100 50  0001 C CNN
	1    9250 1100
	1    0    0    -1  
$EndComp
Connection ~ 9250 1100
Wire Wire Line
	9250 1100 9850 1100
Wire Wire Line
	8200 800  8650 800 
Connection ~ 8650 800 
Wire Wire Line
	8650 800  9100 800 
Wire Wire Line
	9850 800  10050 800 
$Comp
L power:+5V #PWR0132
U 1 1
P 8650 800
F 0 "#PWR0132" H 8650 650 50  0001 C CNN
F 1 "+5V" H 8665 973 50  0000 C CNN
F 2 "" H 8650 800 50  0001 C CNN
F 3 "" H 8650 800 50  0001 C CNN
	1    8650 800 
	1    0    0    -1  
$EndComp
$Comp
L power:+3V3 #PWR0133
U 1 1
P 10050 800
F 0 "#PWR0133" H 10050 650 50  0001 C CNN
F 1 "+3V3" H 10065 973 50  0000 C CNN
F 2 "" H 10050 800 50  0001 C CNN
F 3 "" H 10050 800 50  0001 C CNN
	1    10050 800 
	1    0    0    -1  
$EndComp
Connection ~ 10050 800 
Wire Wire Line
	10050 800  10300 800 
$Comp
L power:+5V #PWR?
U 1 1
P 5500 5550
F 0 "#PWR?" H 5500 5400 50  0001 C CNN
F 1 "+5V" V 5500 5750 50  0000 C CNN
F 2 "" H 5500 5550 50  0001 C CNN
F 3 "" H 5500 5550 50  0001 C CNN
	1    5500 5550
	0    -1   -1   0   
$EndComp
$Comp
L power:+5V #PWR?
U 1 1
P 5500 2700
F 0 "#PWR?" H 5500 2550 50  0001 C CNN
F 1 "+5V" V 5500 2900 50  0000 C CNN
F 2 "" H 5500 2700 50  0001 C CNN
F 3 "" H 5500 2700 50  0001 C CNN
	1    5500 2700
	0    -1   -1   0   
$EndComp
$EndSCHEMATC
